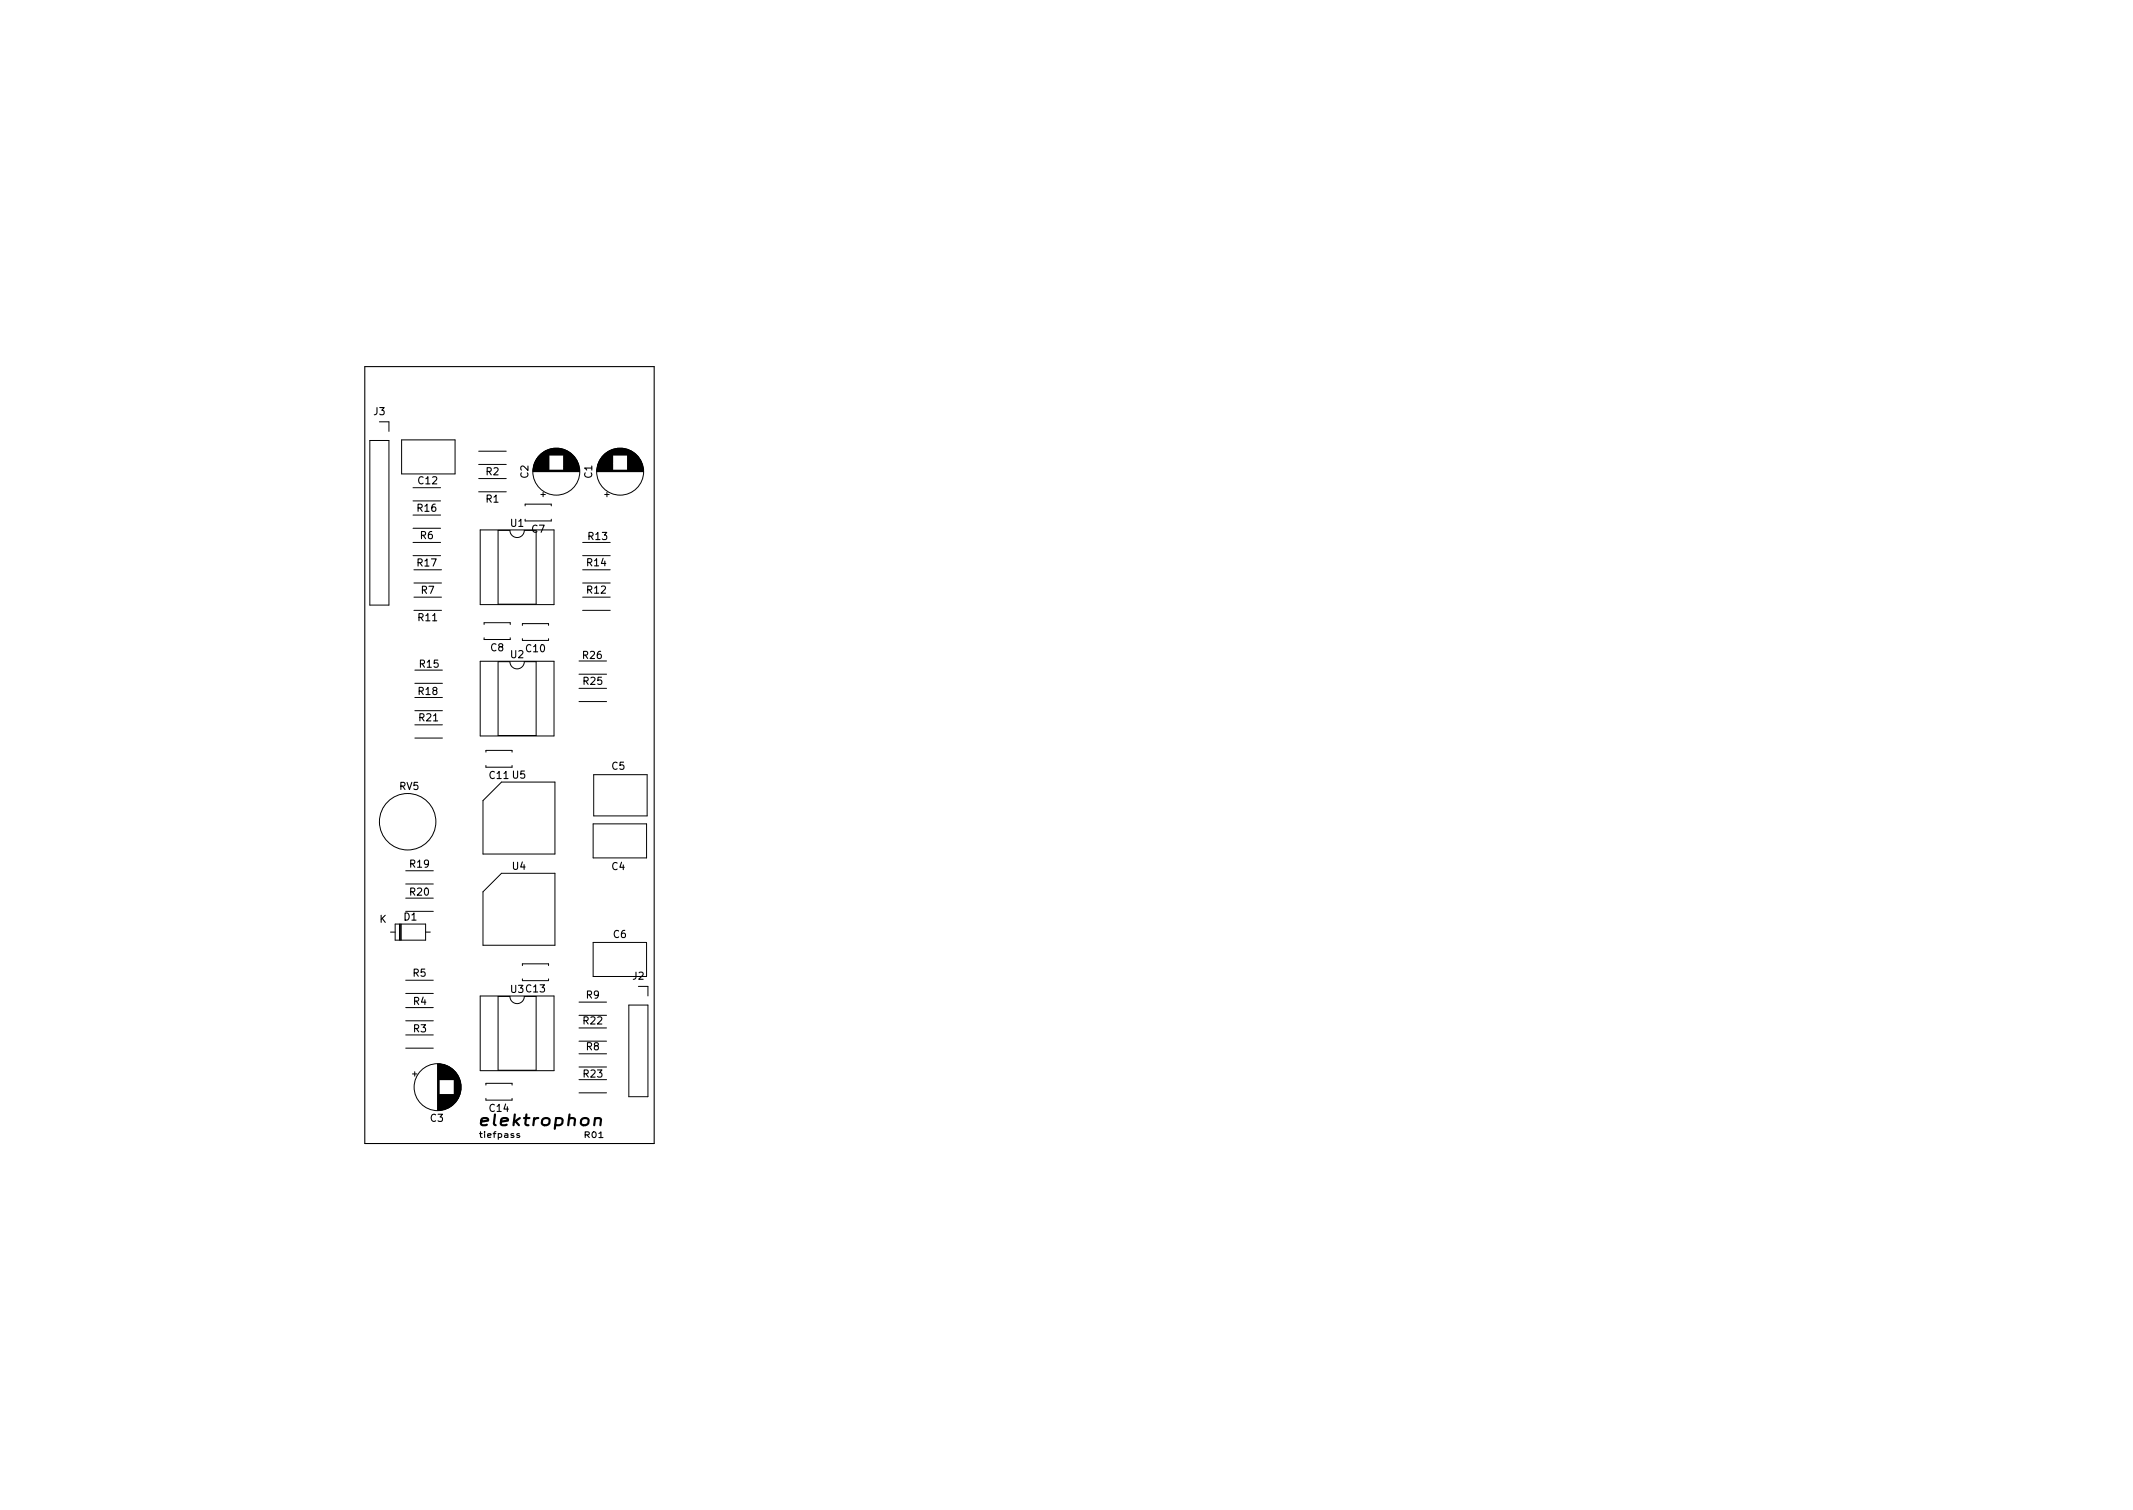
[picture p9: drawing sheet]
<svg xmlns="http://www.w3.org/2000/svg" width="297mm" height="210mm" viewBox="0 0 297 210" stroke-linecap="round" stroke-linejoin="round" font-family="sans-serif">
<path d="M50.8 51h40.3v108.2h-40.3zM72.3 157.9l-.2-.1-.1 .2v.1l.3 .1v.1h-.3" fill="none" stroke="#000" stroke-width=".15"/>
<g fill="none" stroke="#000" stroke-width=".14">
<path d="M52.8 58.7h1.4v1.4M51.5 61.3h2.7v23h-2.7zM55.9 61.3h7.5v4.7h-7.5zM57.5 71.7h3.9M57.5 73.6h3.9M57.5 77.4h3.9M57.5 75.5h3.9M57.5 69.7h3.9M57.5 67.9h3.9M57.6 79.3h3.9M66.7 62.8h3.8M66.7 64.7h3.8"/>
<path d="M66.7 68.5h3.8M66.7 66.6h3.8M66.9 73.8h10.3v10.4h-10.3zM69.4 73.8h1.6a1 1 0 0 0 1 1 1 1 0 0 0 1-1h1.7v10.3h-5.3zM73.1 70.4v-.2h3.7v.2M74.2 65.6h6.5M74.2 65.7h6.5M74.2 65.5h6.5M74.2 65.4h2.2M74.3 65.4h2.1M74.3 65.3h2.1M74.3 65.2h2.1"/>
<path d="M74.3 65.1h2.1M74.3 65h2.1M74.3 64.9h2.1M74.3 64.8h2.1M74.4 64.8h2M74.4 64.7h2M74.4 64.6h2M74.5 64.5h1.9M74.5 64.4h1.9M74.5 64.3h1.9M74.6 64.3h1.8M74.6 64.2h1.8"/>
<path d="M74.6 64.1h1.8M74.7 64.1h1.7M74.7 64h1.7M74.8 63.9h1.6M74.8 63.8h1.6M74.9 63.8h1.5M74.9 63.7h1.5M75 63.6h1.4M75.1 63.5h1.3M75.1 63.4h1.3M75.2 63.4h1.2M75.2 63.4h4.5"/>
<path d="M75.2 63.3h4.5M75.3 63.3h4.4M75.3 68.9h.6M75.3 63.2h4.3M75.4 63.2h4.2M75.4 63.2h4.1M75.5 63.1h4M75.5 63.1h3.9M75.6 63h3.8M75.6 68.5v.7M75.6 63h3.7M75.7 63h3.5"/>
<path d="M75.8 62.9h3.4M75.8 62.9h3.3M75.9 62.8h3.2M76 62.8h3M76 62.8h2.9M76.1 62.7h2.7M76.2 62.7h2.5M76.3 62.6h2.3M76.4 62.6h2.1M76.5 62.6h1.9M76.7 62.5h1.6M76.8 72.3v.2h-3.7"/>
<path d="M76.8 62.5h1.3M77.1 62.4h.8M78.5 63.4h1.3M78.5 63.5h1.3M78.5 63.5h1.4M78.5 63.6h1.4M78.5 63.6h1.5M78.5 63.7h1.5M78.5 63.8h1.6M78.5 63.9h1.7M78.5 64h1.7M78.5 64h1.8"/>
<path d="M78.5 64.1h1.8M78.5 64.2h1.8M78.5 64.2h1.9M78.5 64.3h1.9M78.5 64.4h1.9M78.5 64.4h2M78.5 64.5h2M78.5 64.6h2M78.5 64.7h2M78.5 64.7h2.1M78.5 64.8h2.1M78.5 64.9h2.1"/>
<path d="M78.5 65h2.1M78.5 65.1h2.1M78.5 65.1h2.2M78.5 65.2h2.2M78.5 65.3h2.2M78.5 65.4h2.2M81.1 79.3h3.9M81.1 77.4h3.9M81.1 75.5h3.9M83.1 65.6h6.5M83.1 65.7h6.5M83.1 65.5h6.5"/>
<path d="M83.1 65.4h2.2M83.1 65.3h2.2M83.2 65.3h2.1M83.2 65.2h2.1M83.2 65.1h2.1M83.2 65h2.1M83.2 64.9h2.1M83.2 64.8h2.1M83.3 64.8h2M83.3 64.7h2M83.3 64.6h2M83.3 64.5h2"/>
<path d="M83.4 64.5h1.9M83.4 64.4h1.9M83.4 64.3h1.9M83.5 64.2h1.8M83.5 64.1h1.8M83.6 64h1.7M83.6 63.9h1.7M83.7 63.9h1.6M83.7 63.8h1.6M83.8 63.8h1.5M83.8 63.7h1.5M83.8 63.6h1.5"/>
<path d="M83.9 63.6h1.4M83.9 63.5h1.4M84 63.5h1.3M84 63.4h1.3M84.1 63.4h1.2M84.1 63.4h4.5M84.1 63.3h4.5M84.2 63.3h4.3M84.2 68.9h.6M84.2 63.2h4.3M84.3 63.2h4.2M84.3 63.2h4.1"/>
<path d="M84.4 63.1h4M84.4 63.1h3.9M84.5 63h3.8M84.5 68.5v.7M84.5 63h3.7M84.6 63h3.5M84.6 62.9h3.5M84.7 62.9h3.3M84.8 62.8h3.1M84.9 62.8h3M84.9 62.8h2.9M85 62.7h2.7"/>
<path d="M85.1 62.7h2.5M85.2 62.6h2.3M85.3 62.6h2.1M85.4 62.6h1.9M85.6 62.5h1.6M85.7 62.5h1.3M86 62.4h.8M87.4 63.4h1.3M87.4 63.5h1.3M87.4 63.5h1.4M87.4 63.6h1.4M87.4 63.6h1.5"/>
<path d="M87.4 63.7h1.5M87.4 63.8h1.6M87.4 63.9h1.7M87.4 64h1.7M87.4 64.1h1.8M87.4 64.2h1.8M87.4 64.2h1.9M87.4 64.3h1.9M87.4 64.4h1.9M87.4 64.5h2M87.4 64.6h2M87.4 64.7h2"/>
<path d="M87.4 64.8h2.1M87.4 64.9h2.1M87.4 65h2.1M87.4 65.1h2.1M87.4 65.2h2.1M87.4 65.2h2.2M87.4 65.3h2.2M87.4 65.4h2.2M57.6 85h3.9M57.6 83.1h3.9M57.6 81.2h3.9M57.8 93.3h3.8"/>
<path d="M57.8 95.1h3.8M57.8 99h3.8M57.8 97.1h3.8M66.9 92.1h10.3v10.4h-10.3zM67.4 87v-.3h3.7v.3M67.4 88.8v.2h3.7v-.2M69.4 92.1h1.6a1 1 0 0 0 1 1 1 1 0 0 0 1-1h1.7v10.3h-5.3zM72.7 87.1v-.3h3.7v.3M72.7 88.9v.3h3.7v-.3M80.6 92h3.9M80.6 93.9h3.9M80.6 97.7h3.9"/>
<path d="M80.6 95.8h3.9M81.1 85h3.9M81.1 83.1h3.9M81.1 81.2h3.9M57.8 100.9h3.8M57.8 102.8h3.8M67.3 111.5l2.5-2.6h7.5v10h-10zM67.7 104.7v-.2h3.6v.2M67.7 106.6v.2h3.6v-.2M82.6 114.7h7.4v4.8h-7.4zM82.7 107.9h7.4v5.7h-7.4zM54.4 129.8h.6"/>
<path d="M55 128.7h4.3v2.2h-4.3zM55.6 128.7v2.2M55.7 128.7v2.2M55.9 128.7v2.2M56.5 121.2h3.8M56.5 123.1h3.8M56.5 138.3h3.8M56.5 136.5h3.8M56.5 125.1h3.8M56.5 126.9h3.8M59.3 129.8h.6M66.9 138.7h10.3v10.4h-10.3z"/>
<path d="M67.3 124.2l2.5-2.6h7.5v10h-10zM72.7 134.5v-.3h3.7v.3M72.7 136.3v.2h3.7v-.2M73 138.7a1 1 0 0 1-1 1 1 1 0 0 1-1-1h-1.6v10.3h5.3v-10.3M80.6 139.5h3.9M82.6 131.2h7.4v4.8h-7.4zM87.6 139.9h2.6v12.8h-2.6zM88.9 137.3h1.3v1.4M56.5 140.3h3.8M56.5 142.1h3.8M56.5 145.9h3.8M56.5 144.1h3.8"/>
<path d="M57.4 149.5h.7M57.8 149.2v.7M60.9 148.1v6.5M61 148.1v6.5M61.1 148.2v6.4M61.2 148.2v2.1M61.2 152.4v2.2M61.3 148.2v2.1M61.3 152.4v2.2M61.4 148.2v2.1M61.4 152.4v2.2M61.5 148.2v2.1"/>
<path d="M61.5 152.4v2.2M61.6 148.2v2.1M61.6 152.4v2.1M61.7 148.2v2.1M61.7 152.4v2.1M61.8 148.3v2M61.8 152.4v2.1M61.9 148.3v2M61.9 152.4v2.1M62 148.3v2M62 152.4v2M62.1 148.3v2"/>
<path d="M62.1 152.4v2M62.1 148.4v1.9M62.2 148.4v1.9M62.2 152.4v2M62.2 152.4v1.9M62.3 148.4v1.9M62.3 152.4v1.9M62.3 148.5v1.8M62.4 148.5v1.8M62.4 152.4v1.9M62.5 148.5v1.8M62.5 152.4v1.8"/>
<path d="M62.5 148.6v1.7M62.6 148.6v1.7M62.6 152.4v1.8M62.6 152.4v1.7M62.7 148.6v1.7M62.7 152.4v1.7M62.7 148.7v1.6M62.8 148.7v1.6M62.8 152.4v1.6M62.9 148.8v1.5M62.9 152.4v1.6M62.9 152.4v1.5"/>
<path d="M63 148.9v1.4M63 152.4v1.5M63.1 148.9v1.4M63.1 152.4v1.4M63.1 149v1.3M63.2 149v1.3M63.2 152.4v1.3M63.2 149.1v1.2M63.3 149.1v4.5M63.3 149.2v4.4M63.4 149.2v4.3M63.4 149.3v4.2"/>
<path d="M63.5 149.3v4.1M63.5 149.4v4M63.5 149.4v3.9M63.6 149.5v3.8M63.6 149.5v3.7M63.7 149.6v3.6M63.7 149.7v3.4M63.7 149.7v3.3M63.8 149.8v3.2M63.8 149.9v3M63.9 149.9v2.9M63.9 150v2.7"/>
<path d="M63.9 150.1v2.5M64 150.2v2.3M64 150.3v2.1M64.1 150.4v1.9M64.1 150.6v1.6M64.1 150.7v1.3M64.2 151v.8M67.7 151.1v-.3h3.6v.3M67.7 152.9v.3h3.6v-.3M80.6 141.4h3.9M80.6 150.3h3.9M80.6 152.2h3.9"/>
<path d="M80.6 143.1h3.9M80.6 145h3.9M80.6 146.7h3.9M80.6 148.6h3.9"/>
<circle cx="77.5" cy="65.7" r="3.3"/>
<circle cx="86.4" cy="65.7" r="3.3"/>
<circle cx="56.8" cy="114.4" r="3.9"/>
<circle cx="60.9" cy="151.4" r="3.3"/>
</g>
<text font-size="2.1" x="67.5" y="156.8">elektrophon</text>
<g font-size="1.4">
<text x="52.1" y="57.8">J3</text>
<text x="58.2" y="71.2">R16</text>
<text x="58.3" y="67.4">C12</text>
<text x="67.7" y="66.2">R2</text>
<text x="67.7" y="70">R1</text>
<text x="73.6" y="66.6" transform="rotate(-90 73.6 66.6)">C2</text>
<text x="82.5" y="66.6" transform="rotate(-90 82.5 66.6)">C1</text>
<text x="58.5" y="75.1">R6</text>
<text x="71.1" y="73.3">U1</text>
<text x="74.1" y="74.2">C7</text>
<text x="82" y="75.2">R13</text>
<text x="58.2" y="78.9">R17</text>
<text x="58.7" y="82.7">R7</text>
<text x="81.8" y="82.6">R12</text>
<text x="81.8" y="78.8">R14</text>
<text x="58.3" y="86.5">R11</text>
<text x="58.5" y="93">R15</text>
<text x="68.3" y="90.7">C8</text>
<text x="71.1" y="91.6">U2</text>
<text x="73.3" y="90.8">C10</text>
<text x="81.2" y="91.7">R26</text>
<text x="81.3" y="95.3">R25</text>
<text x="58.3" y="96.8">R18</text>
<text x="58.4" y="100.4">R21</text>
<text x="85.2" y="107.2">C5</text>
<text x="55.6" y="110">RV5</text>
<text x="68.2" y="108.5">C11 U5</text>
<text x="57.1" y="120.8">R19</text>
<text x="57.1" y="124.7">R20</text>
<text x="71.4" y="121.1">U4</text>
<text x="85.2" y="121.1">C4</text>
<text x="52.8" y="128.5">K</text>
<text x="56.3" y="128.2">D1</text>
<text x="85.4" y="130.6">C6</text>
<text x="57.5" y="136">R5</text>
<text x="88.1" y="136.4">J2</text>
<text x="57.6" y="139.9">R4</text>
<text x="57.6" y="143.7">R3</text>
<text x="71.1" y="138.2">U3 C13</text>
<text x="81.3" y="142.6">R22</text>
<text x="81.7" y="139">R9</text>
<text x="81.7" y="146.2">R8</text>
<text x="68.2" y="154.8">C14</text>
<text x="81.3" y="150">R23</text>
<text x="59.9" y="156.2">C3</text>
</g>
<g font-size="1.1">
<text x="66.6" y="158.4">tiefpass</text>
<text x="81.7" y="158.4">R01</text>
</g>
</svg>
